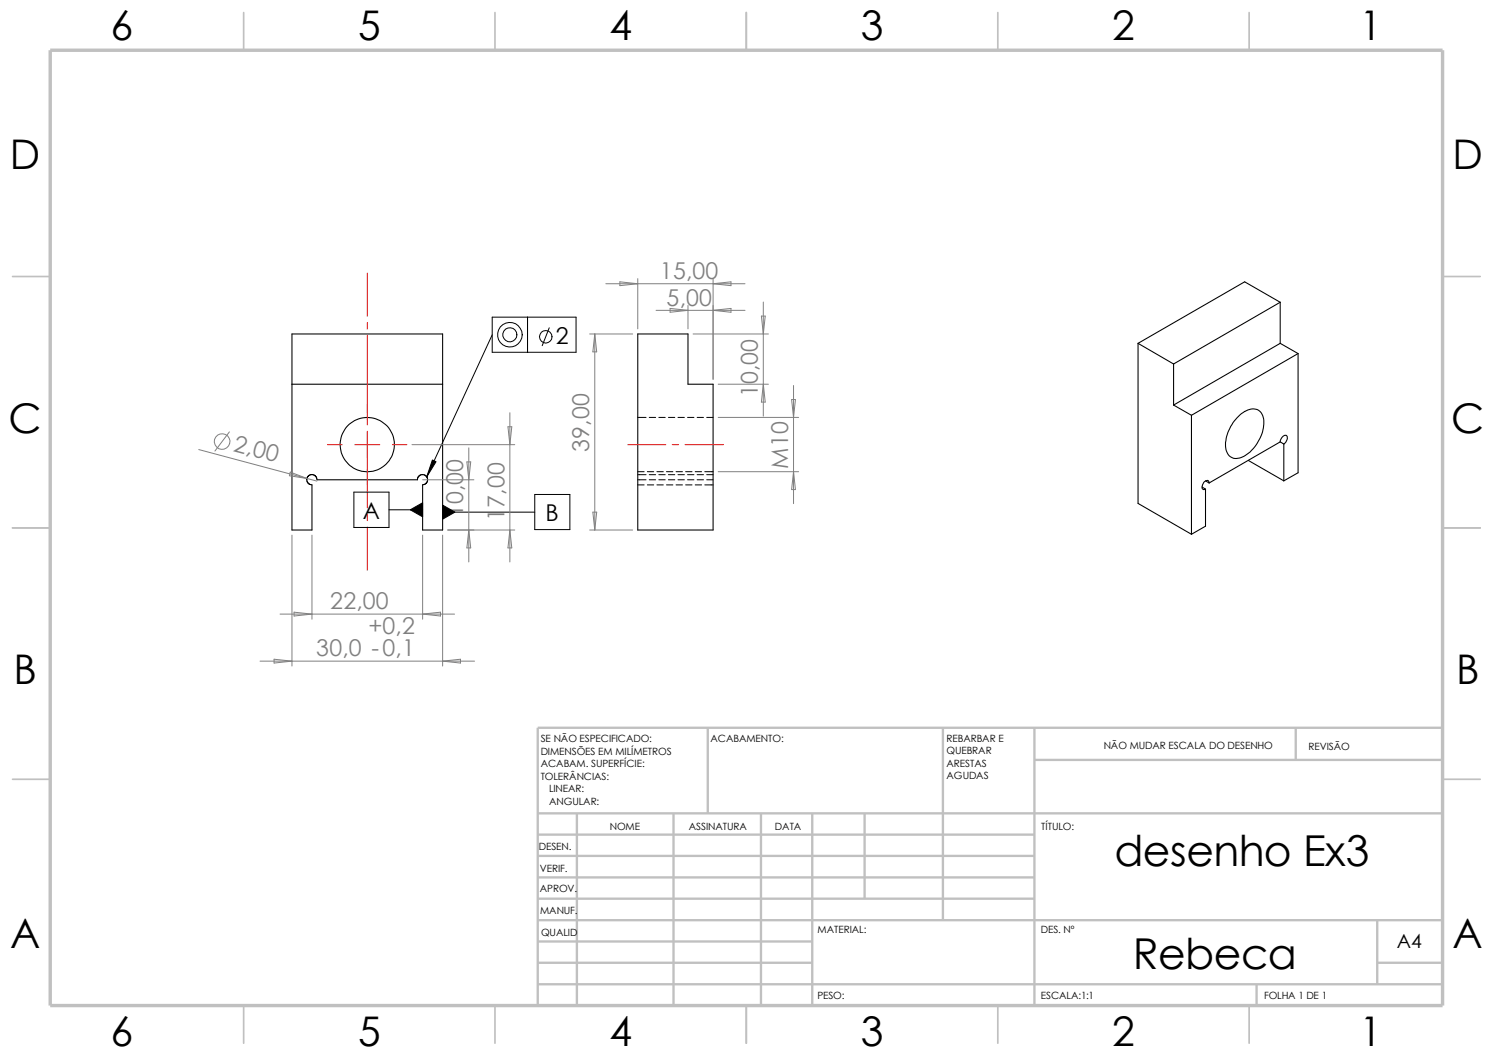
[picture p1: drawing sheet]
<svg xmlns="http://www.w3.org/2000/svg" width="297mm" height="210mm" viewBox="0 0 297 210" stroke-linecap="round" stroke-linejoin="round" font-family="sans-serif">
<g fill="none" stroke="#c0c0c0" stroke-width=".34">
<path d="M48.5 2.5v7.5M98.5 2.5v7.5M148.5 2.5v7.5M198.5 2.5v7.5M248.5 2.5v7.5M2.5 55h7.5M287 55h7.5M2.5 105h7.5M287 105h7.5M2.5 155h7.5M287 155h7.5M48.5 200v7.5"/>
<path d="M98.5 200v7.5M148.5 200v7.5M198.5 200v7.5M248.5 200v7.5"/>
</g>
<g fill="none" stroke="#c0c0c0" stroke-width=".47">
<path d="M140.8 144.7v17.1M187.6 144.7v38.3M205.8 144.7v55.3M205.8 151.1h81.2M257.8 144.7v6.4M287 144.7h-180v55.3M107 161.8h180M107 178.7h98.8M107 174.5h98.8M107 170.2h98.8M107 166h98.8M114.8 161.8v38.2"/>
<path d="M134 161.8v38.2M151.4 161.8v38.2M161.6 161.8v38.2M172 161.8v16.9M107 195.7h180M107 191.5h54.6M107 187.2h54.6M107 183h180M250 195.7v4.3M274 191.5h13M274 183v12.7"/>
</g>
<path d="M10 10h277v190h-277z" fill="none" stroke="#c0c0c0" stroke-width=".68" stroke-linecap="butt"/>
<g fill="none" stroke="#000" stroke-width=".21">
<path d="M58.1 76.4h30M126.9 66.4h10v10h5v29h-15zM226.4 68.3v31.8l10.6 6.2M226.4 68.3l7.1 4.1M233.5 72.4v8.2M254.7 60.1l-21.2 12.3M254.7 60.1l-7.1-4.1-21.2 12.3M254.7 68.3l-21.2 12.3M254.7 60.1v8.2M254.7 68.3l3.5 2M258.2 70.3l-21.2 12.3M258.2 70.3v23.7l-2.8 1.6"/>
<path d="M83.1 95.4h-20l-.2-.6-.3-.3-.5-.1h-.5l-.4 .4-.2 .6 .2 .6 .3 .3 .6 .1v9h-4v-39h30v39h-4v-9l.5-.1 .3-.3 .2-.6-.3-.7-.3-.3h-.5l-.5 .1-.3 .3-.2 .6M233.5 80.6l3.5 2M237 82.6v23.7M239.1 96.9l.7 .4M239.8 97.3v7.3l-2.8 1.7M239.8 95.6l.7 .5M240.5 96.1a.49 .49 0 0 0-.3-.6 .49 .49 0 0 0-.6 .3l-.2 .3a.83 .83 0 0 0 0 1.3l.4-.1M246.1 83.1a3.9 3.9 0 0 1 4.1-1.6 2.93 2.93 0 0 1 1.2 3.2 7.9 7.9 0 0 1-4.9 6.4 2.18 2.18 0 0 1-2.7-2.4 8 8 0 0 1 2.3-5.6zM248.3 91.6l7.1 4M254.7 87.9l-14.2 8.2M254.7 87.9l.7 .4M254.7 87.9a1.16 1.16 0 0 1 1.2-1.2 1.28 1.28 0 0 1-.5 1.6"/>
<path d="M255.4 88.3v7.3"/>
<circle cx="73" cy="88.4" r="5.4"/>
</g>
<g fill="none" stroke="#000" stroke-width=".2">
<path d="M97.9 66.6l-13 28.3M97.9 63.1h16.7v7h-16.7zM104.9 63.1v7M109.3 65.2l-1.4 3.5M70.4 97.9h7v7h-7zM106.4 98.3h7v7h-7zM126.9 96.4h1.2M126.9 95.4h1.6M126.9 94.4h1.6M126.9 83h1.6M126.9 93.8h1.2M128.8 96.4h1.2"/>
<path d="M128.8 93.8h1.2M129.2 95.4h1.2M129.2 94.4h1.2M129.2 83h1.2M130.7 96.4h1.3M130.7 93.8h1.3M131.1 95.4h1.2M131.1 94.4h1.2M131.1 83h1.2M132.6 96.4h1.3M132.6 93.8h1.3M133 95.4h1.2"/>
<path d="M133 94.4h1.2M133 83h1.2M134.5 96.4h1.3M134.5 93.8h1.3M134.9 95.4h1.2M134.9 94.4h1.2M134.9 83h1.2M136.4 96.4h1.3M136.4 93.8h1.3M136.8 95.4h1.2M136.8 94.4h1.2M136.8 83h1.2"/>
<path d="M138.3 96.4h1.3M138.3 93.8h1.3M138.7 95.4h1.3M138.7 94.4h1.3M138.7 83h1.3M140.2 96.4h1.7M140.2 93.8h1.7M140.6 95.4h1.3M140.6 94.4h1.3M140.6 83h1.3M77.4 101.4h6.7M88.1 101.9h18.3"/>
<circle cx="101.4" cy="66.6" r="1.4"/>
<circle cx="101.4" cy="66.6" r="2.45"/>
<circle cx="108.6" cy="67" r="1.24"/>
</g>
<path d="M73.1 54.3v8.6M73.1 64.2v1.2M73.1 66.7v17.8M65.2 88.4h2.9M70.6 88.4h5M73.1 85.8v15.2M78.1 88.4h2.8M124.9 88.4h7.6M133.7 88.4h1.3M136.3 88.4h7.6M73.1 102.3v1.2M73.1 104.8v8.6" fill="none" stroke="#f00" stroke-width=".2"/>
<g fill="none" stroke="#808080" stroke-width=".2">
<path d="M120.5 56.4h27.7M123.3 56l3.6 .4-3.6 .4zM126.9 55.4v10M141.9 56.4l3.5-.4v.8zM141.9 55.4v20M117.3 66.4h8.6M118.3 66.4l.4 3.6h-.8zM118.3 66.4v39M130.5 61.7h17.7M133.3 61.3l3.6 .4-3.6 .4zM136.9 60.7v4.7M137.9 66.4h15"/>
<path d="M141.9 61.7l3.5-.4v.8zM142.9 76.4h10M151.5 62.9h.7l-.4 3.5zM151.8 60.1v22.7M151.8 76.4l.4 3.6h-.7zM157.5 79.5h.7l-.3 3.5zM157.9 76.7v23.5M39.5 89.4l21.6 5.8M45.6 85.9l-2.8 3.8M57.7 93.9l3.4 1.3-3.5-.6zM61.1 95.2l1.9 .5M82 88.4h20.4"/>
<path d="M84.1 95.4h10.2M92.9 91.9h.7l-.3 3.5zM93.3 89.1v22.7M101 84.9h.8l-.4 3.5zM101.4 82.1v29.7M142.9 83h16M142.9 93.8h16M157.9 93.8l.3 3.6h-.7zM58.1 106.4v26.1M62.1 106.4v16.7M84.1 106.4v16.7M88.1 106.4v26.1"/>
<path d="M89.1 105.4h13.3M93.3 105.4l.3 3.6h-.7zM101.4 105.4l.4 3.6h-.8zM117.3 105.4h8.6M117.9 101.9h.8l-.4 3.5zM51.7 131.5h42.7M54.5 131.1l3.6 .4-3.6 .4zM55.7 122.1h34.7M58.5 121.8l3.6 .3-3.6 .4zM84.1 122.1l3.5-.3v.7zM88.1 131.5l3.5-.4v.8z"/>
<circle cx="44.2" cy="87.8" r="1.55"/>
</g>
<path d="M86 91.5l.7 .3-1.8 3.1zM81.6 101.4l2.5-1.4v2.8zM88.1 100.5l2.4 1.4-2.4 1.4z" fill="#000" stroke="#000" stroke-width=".2"/>
<g font-size="8.5">
<text x="221.7" y="172.3">desenho Ex3</text>
<text x="225.4" y="192.7">Rebeca</text>
</g>
<g font-size="8.1">
<text x="22" y="8">6</text>
<text x="71.2" y="8">5</text>
<text x="121.2" y="8">4</text>
<text x="171.2" y="8">3</text>
<text x="221.2" y="8">2</text>
<text x="270.5" y="8">1</text>
<text x="1.9" y="33.6">D</text>
<text x="288.9" y="33.6">D</text>
<text x="1.7" y="86.1">C</text>
<text x="288.7" y="86.1">C</text>
<text x="2.7" y="136.1">B</text>
<text x="289.7" y="136.1">B</text>
<text x="2" y="188.6">A</text>
<text x="289" y="188.6">A</text>
<text x="22" y="207.9">6</text>
<text x="71.2" y="207.9">5</text>
<text x="121.2" y="207.9">4</text>
<text x="171.2" y="207.9">3</text>
<text x="221.2" y="207.9">2</text>
<text x="270.5" y="207.9">1</text>
</g>
<g font-size="4.6" fill="#808080">
<text x="131.3" y="55.5">15,00</text>
<text x="132.6" y="60.8">5,00</text>
<text x="150.8" y="79" transform="rotate(-90 150.8 79)">10,00</text>
<text x="46.3" y="89.6" transform="rotate(15 46.3 89.6)">2,00</text>
<text x="117.2" y="89.9" transform="rotate(-90 117.2 89.9)">39,00</text>
<text x="156.8" y="93.2" transform="rotate(-90 156.8 93.2)">M10</text>
<text x="92.2" y="102.9" transform="rotate(-90 92.2 102.9)">10,00</text>
<text x="100.3" y="103.5" transform="rotate(-90 100.3 103.5)">17,00</text>
<text x="65.7" y="121.2">22,00</text>
<text x="62.9" y="130.5">30,0 -0,1</text>
<text x="73.3" y="126">+0,2</text>
</g>
<g font-size="4.6">
<text x="110.6" y="68.4">2</text>
<text x="72.2" y="103.3">A</text>
<text x="108.5" y="103.7">B</text>
</g>
<text font-size="3.9" x="277.9" y="188.5">A4</text>
<g font-size="2">
<text x="107.6" y="147.6">SE NÃO ESPECIFICADO:</text>
<text x="141.4" y="147.6">ACABAMENTO:</text>
<text x="188.3" y="147.5">REBARBAR E</text>
<text x="219.6" y="149">NÃO MUDAR ESCALA DO DESENHO</text>
<text x="260.3" y="149.2">REVISÃO</text>
<text x="107.6" y="155.1">TOLERÂNCIAS:</text>
<text x="107.6" y="152.6">ACABAM. SUPERFÍCIE:</text>
<text x="107.6" y="150.1">DIMENSÕES EM MILÍMETROS</text>
<text x="188.3" y="155">AGUDAS</text>
<text x="188.3" y="150">QUEBRAR</text>
<text x="188.3" y="152.5">ARESTAS</text>
<text x="109.2" y="160.1">ANGULAR:</text>
<text x="109.2" y="157.6">LINEAR:</text>
<text x="121.3" y="165.1">NOME</text>
<text x="137" y="165">ASSINATURA</text>
<text x="154.2" y="165">DATA</text>
<text x="207.1" y="165">TÍTULO:</text>
<text x="107.2" y="169.1">DESEN.</text>
<text x="107.4" y="173.4">VERIF.</text>
<text x="107.4" y="177.5">APROV.</text>
<text x="107.4" y="181.8">MANUF.</text>
<text x="162.6" y="185.5">MATERIAL:</text>
<text x="207.1" y="185.5">DES. Nº</text>
<text x="107.7" y="186.2">QUALID</text>
<text x="162.6" y="198.6">PESO:</text>
<text x="207.1" y="198.6">ESCALA:1:1</text>
<text x="251.5" y="198.6">FOLHA 1 DE 1</text>
</g>
</svg>
